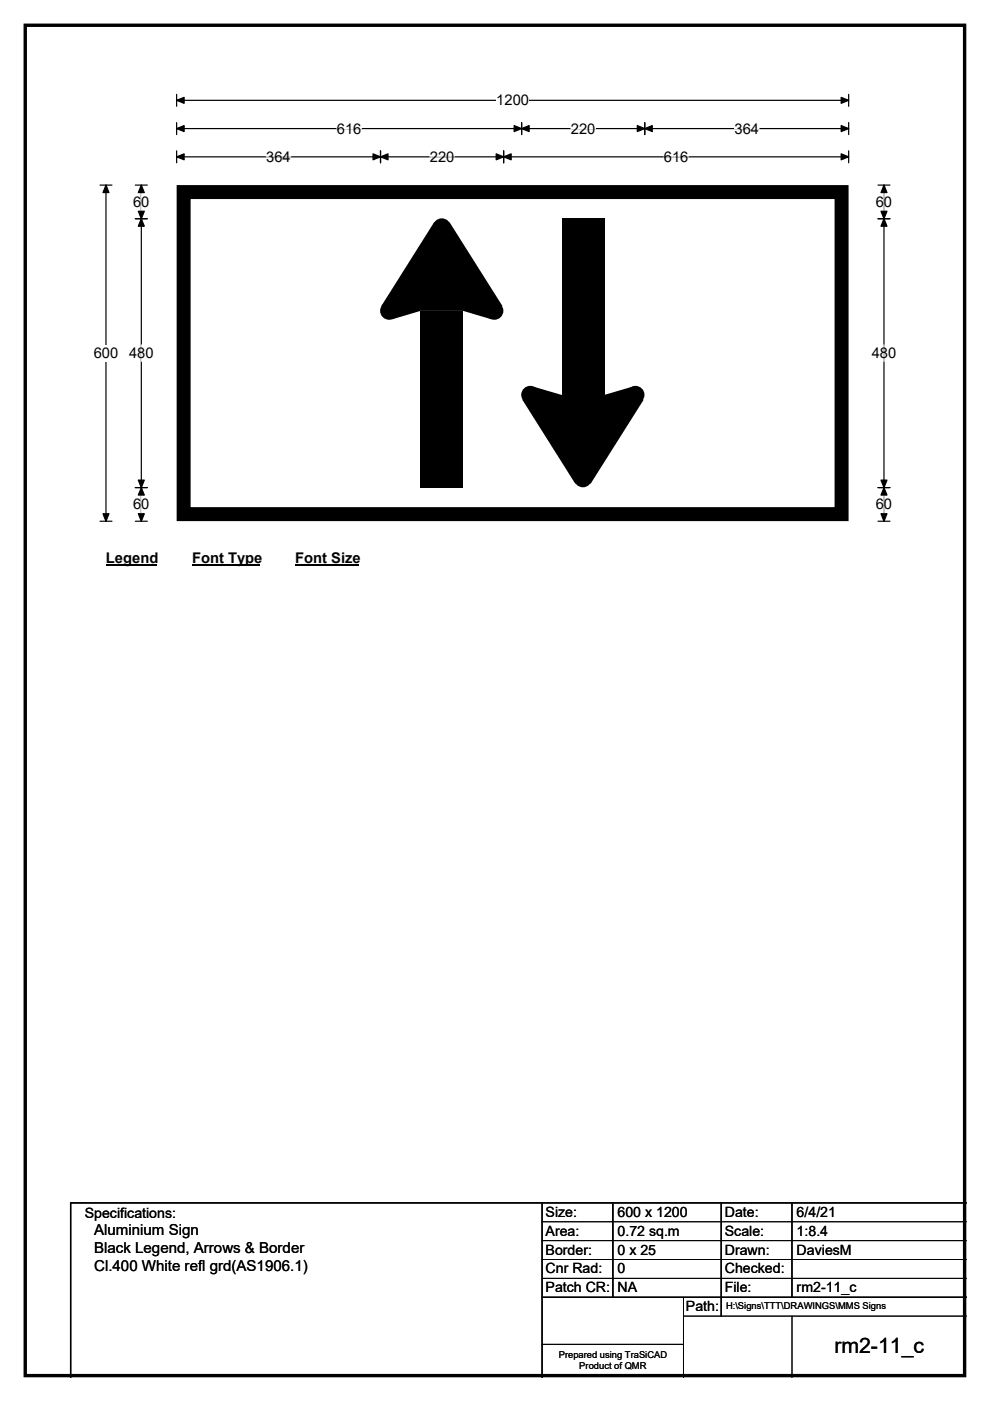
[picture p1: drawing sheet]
<svg xmlns="http://www.w3.org/2000/svg" width="210mm" height="297mm" viewBox="0 0 210 297" stroke-linecap="round" stroke-linejoin="round" font-family="sans-serif">
<path d="M5.4 5.4h199.2v286.3h-199.2z" fill="none" stroke="#000" stroke-width=".72"/>
<path d="M37.5 21.3h142.5M37.5 20v2.5M180 20v2.5" fill="none" stroke="#000" stroke-width=".25"/>
<path d="M37.5 21.3l1.6-.7v1.3zM178.4 20.6l1.6 .7-1.6 .6z" fill="#000" stroke="#000" stroke-width=".25"/>
<path d="M105.3 19.5h6.9v3.5h-6.9z" fill="#fff"/>
<g fill="none" stroke="#000" stroke-width=".25">
<path d="M21.2 39.2h2.5M22.5 39.2v71.3M37.5 27.3h142.5M37.5 26v2.5M37.5 32v2.5M37.5 33.3h142.5M80.7 32v2.5M106.8 32v2.5M110.6 26v2.5M136.8 26v2.5M180 26v2.5M180 32v2.5"/>
<path d="M21.2 110.5h2.5"/>
</g>
<g fill="#000" stroke="#000" stroke-width=".25">
<path d="M22.5 39.2l.6 1.6h-1.3zM37.5 27.3l1.6-.7v1.3zM37.5 33.3l1.6-.7v1.3zM80.7 33.3l1.6-.7v1.3zM79.1 32.6l1.6 .7-1.6 .6zM105.2 32.6l1.6 .7-1.6 .6zM106.8 33.3l1.6-.7v1.3zM110.6 27.3l1.6-.7v1.3zM109.1 26.6l1.5 .7-1.5 .6zM135.2 26.6l1.6 .7-1.6 .6zM136.8 27.3l1.5-.7v1.3zM178.4 26.6l1.6 .7-1.6 .6z"/>
<path d="M178.4 32.6l1.6 .7-1.6 .6zM21.8 108.9h1.3l-.6 1.6z"/>
</g>
<path d="M56.5 33.3h5.2M71.5 27.3h5.2M91.2 33.3h5.2M121.1 27.3h5.2M140.8 33.3h5.2M155.8 27.3h5.2" fill="none" stroke="#fff" stroke-width=".25"/>
<path d="M19.9 73.2h5.2v3.4h-5.2z" fill="#fff"/>
<path d="M28.7 39.2h2.5M30 39.2v71.3M186.2 39.2h2.6M187.5 39.2v71.3M28.7 46.4h2.5M186.2 46.4h2.6M28.7 103.4h2.5M28.7 110.5h2.5M186.2 103.4h2.6M186.2 110.5h2.6" fill="none" stroke="#000" stroke-width=".25"/>
<path d="M30 39.2l.6 1.6h-1.3zM187.5 39.2l.6 1.6h-1.2zM30 46.4l.6 1.6h-1.3zM29.3 44.8h1.3l-.6 1.6zM187.5 46.4l.6 1.6h-1.2zM186.9 44.8h1.2l-.6 1.6zM29.3 101.8h1.3l-.6 1.6zM30 103.4l.6 1.6h-1.3zM29.3 108.9h1.3l-.6 1.6zM186.9 101.8h1.2l-.6 1.6zM187.5 103.4l.6 1.6h-1.2zM186.9 108.9h1.2l-.6 1.6z" fill="#000" stroke="#000" stroke-width=".25"/>
<path d="M30 41.1v3.5M187.5 41.1v3.5M30 73.1v3.5M187.5 73.1v3.5M30 105.2v3.5M187.5 105.2v3.5" fill="none" stroke="#fff" stroke-width=".25"/>
<path d="M22.5 116.5h10.7v3.5h-10.7z" fill="#fff"/>
<path d="M22.5 119.8h10.7" fill="none" stroke="#000" stroke-width=".32"/>
<path d="M40.7 116.5h14.4v3.5h-14.4z" fill="#fff"/>
<path d="M40.7 119.8h14.4" fill="none" stroke="#000" stroke-width=".32"/>
<path d="M62.6 116.5h13.5v3.5h-13.5z" fill="#fff"/>
<path d="M62.6 119.8h13.5" fill="none" stroke="#000" stroke-width=".32"/>
<path d="M37.5 39.3h142.5v71.2h-142.5z" fill="#fff"/>
<path d="M37.5 39.2h142.5v71.3h-142.5z" fill="none" stroke="#fff" stroke-width=".21"/>
<path d="M38.9 40.7h139.6v68.3h-139.6z" fill="none" stroke="#000" stroke-width="3"/>
<g fill="#000">
<path d="M92.1 47.2h3.3l11.2 17.7-2.3 2.8-6.1-1.8h-9l-6.1 1.8-2.2-2.8z" fill-rule="evenodd"/>
<path d="M113.1 82l6 1.7h9.1l6-1.7 2.3 2.8-11.2 17.7h-3.3l-11.2-17.7z" fill-rule="evenodd"/>
<circle cx="93.7" cy="48.2" r="1.91"/>
<circle cx="82.5" cy="65.9" r="1.91"/>
<circle cx="104.9" cy="65.9" r="1.91"/>
<circle cx="112.5" cy="83.7" r="1.91"/>
<circle cx="134.8" cy="83.7" r="1.91"/>
<circle cx="123.6" cy="101.4" r="1.91"/>
</g>
<path d="M119.1 46.3h9.1v37.4h-9.1zM89.2 65.9h9v37.4h-9z" fill="#000"/>
<path d="M115 255v37M130 255v20M153 255v24M168 255v20M205 255h-190v37M115 275h90" fill="none" stroke="#000" stroke-width=".3"/>
<path d="M115 259h90M115 263h90M115 267h90M115 271h90M145 279h60M145 275v17M168 279v13M115 285h30" fill="none" stroke="#000" stroke-width=".21"/>
<text font-size="4.5" x="177" y="286.9">rm2-11_c</text>
<g font-size="3.2">
<text x="20" y="261.9">Aluminium Sign</text>
<text x="20" y="265.7">Black Legend, Arrows &amp; Border</text>
<text x="20" y="269.6">Cl.400 White refl grd(AS1906.1)</text>
</g>
<g font-size="3.1">
<text x="105.3" y="22.3">1200</text>
<text x="71.5" y="28.3">616</text>
<text x="121.1" y="28.3">220</text>
<text x="155.8" y="28.3">364</text>
<text x="56.5" y="34.3">364</text>
<text x="91.2" y="34.3">220</text>
<text x="140.8" y="34.3">616</text>
<text x="28.2" y="43.9">60</text>
<text x="185.8" y="43.9">60</text>
<text x="19.9" y="75.9">600</text>
<text x="27.4" y="75.9">480</text>
<text x="184.9" y="75.9">480</text>
<text x="28.2" y="108">60</text>
<text x="185.8" y="108">60</text>
<text x="22.5" y="119.3">Legend</text>
<text x="40.7" y="119.3">Font Type</text>
<text x="62.6" y="119.3">Font Size</text>
</g>
<g font-size="3">
<text x="115.7" y="258">Size:</text>
<text x="131" y="258">600 x 1200</text>
<text x="153.7" y="258">Date:</text>
<text x="169" y="258">6/4/21</text>
<text x="18" y="258.2">Specifications:</text>
<text x="115.7" y="262">Area:</text>
<text x="131" y="262">0.72 sq.m</text>
<text x="153.7" y="262">Scale:</text>
<text x="169" y="262">1:8.4</text>
<text x="115.7" y="266">Border:</text>
<text x="115.7" y="270">Cnr Rad:</text>
<text x="131" y="266">0 x 25</text>
<text x="131" y="270">0</text>
<text x="153.7" y="266">Drawn:</text>
<text x="153.7" y="270">Checked:</text>
<text x="169" y="266">DaviesM</text>
<text x="115.7" y="274">Patch CR:</text>
<text x="131" y="274">NA</text>
<text x="153.7" y="274">File:</text>
<text x="169" y="274">rm2-11_c</text>
<text x="145.5" y="278">Path:</text>
</g>
<g font-size="2">
<text x="154" y="277.6">H:\Signs\TTT\DRAWINGS\MMS Signs</text>
<text x="118.5" y="287.8">Prepared using TraSiCAD</text>
<text x="122.9" y="290.2">Product of QMR</text>
</g>
</svg>
